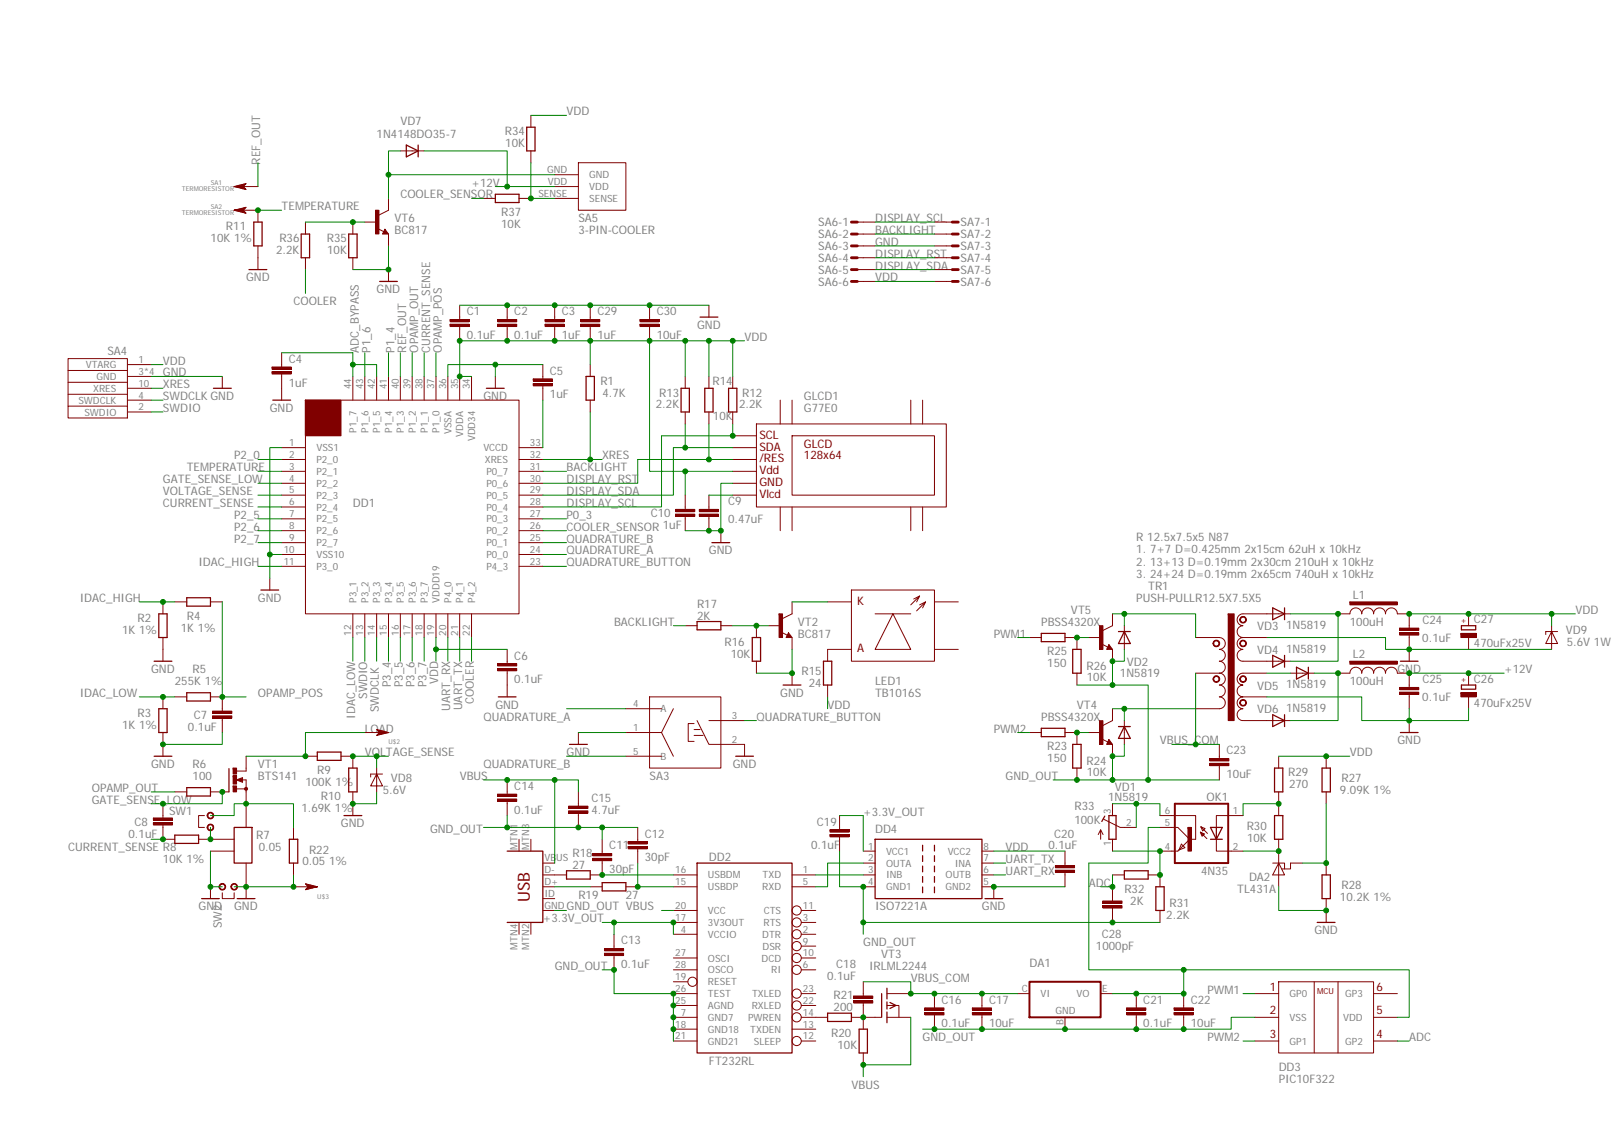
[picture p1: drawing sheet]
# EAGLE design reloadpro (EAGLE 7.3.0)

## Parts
C1  0.1uF  C-EUC0603  [C0603]
C2  0.1uF  C-EUC0603  [C0603]
C3  1uF  C-EUC0603  [C0603]
C4  1uF  C-EUC0603  [C0603]
C5  1uF  C-EUC0603  [C0603]
C6  0.1uF  C-EUC0603  [C0603]
C7  0.1uF  C-EUC0603  [C0603]
C8  0.1uF  C-EUC0603  [C0603]
C9  0.47uF  C-EUC1206  [C1206]
C10  1uF  C-EUC0603  [C0603]
C11  30pF  C-EUC0603  [C0603]
C12  30pF  C-EUC0603  [C0603]
C13  0.1uF  C-EUC0603  [C0603]
C14  0.1uF  C-EUC0603  [C0603]
C15  4.7uF  C-EUC0805  [C0805]
C16  0.1uF  C-EUC0603  [C0603]
C17  10uF  C-EUC1206  [C1206]
C18  0.1uF  C-EUC0603  [C0603]
C19  0.1uF  C-EUC0603  [C0603]
C20  0.1uF  C-EUC0603  [C0603]
C21  0.1uF  C-EUC0603  [C0603]
C22  10uF  C-EUC1206  [C1206]
C23  10uF  C-EUC1206  [C1206]
C24  0.1uF  C-EUC0603  [C0603]
C25  0.1uF  C-EUC0805  [C0805]
C26  470uFx25V  CPOL-EUE3.5-8  [E3,5-8]
C27  470uFx25V  CPOL-EUE3.5-8  [E3,5-8]
C28  1000pF  C-EUC0805  [C0805]
C29  1uF  C-EUC0603  [C0603]
C30  10uF  C-EUC0805  [C0805]
DA1  78GOR  [TO92-EBC]
DA2  TL431A  TL431TO92  [TO92-EBC]
DD1  CY8C4245-AXITQFP44  [TQFP44]
DD2  FT232RL  FT232RLSSOP  [SSOP28DB]
DD3  PIC10F322  PIC10F20XSOT23-6  [SOT23-6]
DD4  ISO7221A  [SO-08]
GLCD1  G77E0  [G77E0]
L1  100uH  INDUCTORLGA0410_HOME  [LGA0410]
L2  100uH  INDUCTORLGA0410_HOME  [LGA0410]
LED1  TB1016S  [TB1016S]
OK1  4N35  [DIL06]
R1  4.7K  R-EU_R0603  [R0603]
R2  1K 1%  R-EU_R0603  [R0603]
R3  1K 1%  R-EU_R0603  [R0603]
R4  1K 1%  R-EU_R0603  [R0603]
R5  255K 1%  R-EU_R0805  [R0805]
R6  100  R-EU_R0805  [R0805]
R7  0.05  SR10SR10  [SR10]
R8  10K 1%  R-EU_R0603  [R0603]
R9  100K 1%  R-EU_R0603  [R0603]
R10  1.69K 1%  R-EU_R0805  [R0805]
R11  10K 1%  R-EU_R0603  [R0603]
R12  2.2K  R-EU_R0603  [R0603]
R13  2.2K  R-EU_R0603  [R0603]
R14  10K  R-EU_R0603  [R0603]
R15  24  R-EU_R1206  [R1206]
R16  10K  R-EU_R0603  [R0603]
R17  2K  R-EU_R0603  [R0603]
R18  27  R-EU_R0805  [R0805]
R19  27  R-EU_R0805  [R0805]
R20  10K  R-EU_R0603  [R0603]
R21  200  R-EU_R0603  [R0603]
R22  0.05 1%  R-EU_R2512  [R2512]
R23  150  R-EU_R0805  [R0805]
R24  10K  R-EU_R0603  [R0603]
R25  150  R-EU_R0805  [R0805]
R26  10K  R-EU_R0603  [R0603]
R27  9.09K 1%  R-EU_R0805  [R0805]
R28  10.2K 1%  R-EU_R0805  [R0805]
R29  270  R-EU_R0805  [R0805]
R30  10K  R-EU_R0603  [R0603]
R31  2.2K  R-EU_R0603  [R0603]
R32  2K  R-EU_R0603  [R0603]
R33  100K  R-TRIMM3296H  [RTRIM3296H]
R34  10K  R-EU_R0603  [R0603]
R35  10K  R-EU_R0603  [R0603]
R36  2.2K  R-EU_R0603  [R0603]
R37  10K  R-EU_R0603  [R0603]
SA1  TERMORESISTOR  1-PINHOME  [1-PIN_HOME]
SA2  TERMORESISTOR  1-PINHOME  [1-PIN_HOME]
SA3  PEC16IDC  [PEC16-IDC]
SA4  SWDSMD  [IDC10_1.27SMD]
SA5  3-PIN-COOLER  [3-PIN-COOLER]
SA6  MICROMATCH-6SMD  [MICROMATCH-6SMD]
SA7  MICROMATCH-6SMD  [MICROMATCH-6SMD]
SW1  2-PINDIL  [2-PIN]
SW2  2-PINDIL  [2-PIN]
TR1  PUSH-PULLR12.5X7.5X5  [R12.5X7.5X5PUSHH-PULL]
U$1  USB-MINIB-5PIN  [USB-MINIB]
U$2  1-PIN2_54  [1_PIN_2_54]
U$3  1-PIN2_54  [1_PIN_2_54]
VD1  1N5819  SM5819DO41-10  [DO41-10]
VD2  1N5819  SM5819DO41-10  [DO41-10]
VD3  1N5819  SM5819DO41-10  [DO41-10]
VD4  1N5819  SM5819DO41-10  [DO41-10]
VD5  1N5819  SM5819DO41-10  [DO41-10]
VD6  1N5819  SM5819DO41-10  [DO41-10]
VD7  1N4148DO35-7  [DO35-7]
VD8  5.6V  STABILITRONSMD  [STABILITRON]
VD9  5.6V 1W  STABILITRONDO35-10  [DO35-10]
VT1  BTS141  [TO220BV]
VT2  BC817  BC817-16LT1-NPN-SOT23-BEC  [SOT23-BEC]
VT3  IRLML2244  P-MOSFETSOT23  [SOT23]
VT4  PBSS4320X  -NPN-SOT89-BCE  [SOT89-BCE]
VT5  PBSS4320X  -NPN-SOT89-BCE  [SOT89-BCE]
VT6  BC817  BC817-16LT1-NPN-SOT23-BEC  [SOT23-BEC]

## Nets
+3.3V_OUT: C13.1 C19.1 DD2.4(VCCIO) DD2.17(3V3OUT) DD4.1(VCC1)
+12V: C25.1 C26.+ L2.P$2(L2) SA5.VDD VD7.C
ADC: C28.1 DD3.4(GP2) R32.1
ADC_BYPASS: C4.1 DD1.42(P1_5) DD1.44(P1_7)
BACKLIGHT: DD1.31(P0_7) R17.2 SA6.2 SA7.2
COOLER: DD1.22(P4_2) R36.1
COOLER_SENSOR: DD1.26(P0_2) R37.2
CURRENT_SENSE: C8.2 DD1.6(P2_4) DD1.38(P1_1) R8.2
DISPLAY_RST: DD1.30(P0_6) GLCD1./RES R14.1 SA6.4 SA7.4
DISPLAY_SCL: DD1.28(P0_4) GLCD1.SCL R12.1 SA6.1 SA7.1
DISPLAY_SDA: DD1.29(P0_5) GLCD1.SDA R13.1 SA6.5 SA7.5
GATE_SENSE_LOW: C8.1 DD1.4(P2_2) R6.1 VT1.G
GND: C1.1 C2.1 C3.1 C4.2 C5.1 C6.2 C7.2 C9.2 C10.2 C20.2 C24.2 C25.2 C26.- C27.- C29.1 C30.1 DA2.B(A) DD1.1(VSS1) DD1.10(VSS10) DD1.36(VSSA) DD4.5(GND2) GLCD1.GND R2.1 R3.1 R7.1 R7.2 R10.2 R11.1 R16.1 R22.2 R28.2 R35.1 SA3.1(C) SA3.2(B2) SA4.3(GND) SA4.5(GND) SA4.7(GND) SA4.9(GND) SA6.3 SA7.3 SW2.1 SW2.2 TR1.W2-COM TR1.W2-COM1(W2-COM) TR1.W3-COM TR1.W3-COM1(W3-COM) U$3.P$1(S) VD8.A VD9.A VT2.E VT6.E
GND_OUT: C11.1 C12.1 C13.2 C14.2 C15.2 C16.2 C17.2 C19.2 C21.2 C22.2 C23.2 C28.2 DA1.B(GND) DD2.7(GND7) DD2.18(GND18) DD2.21(GND21) DD2.25(AGND) DD2.26(TEST) DD3.2(VSS) DD4.4(GND1) R24.1 R26.1 R31.2 U$1.GND VD1.A VD2.A VT4.E VT5.E
IDAC_HIGH: DD1.11(P3_0) R2.2 R4.2
IDAC_LOW: DD1.12(P3_1) R3.2 R5.2
LOAD: R9.2 U$2.P$1(S) VT1.D
N$1: C5.2 DD1.33(VCCD)
N$2: R7.4 R22.1 SW1.2 VT1.S
N$3: R7.3 R8.1 SW1.1
N$4: LED1.A R15.1
N$5: LED1.K VT2.C
N$6: R16.2 R17.1 VT2.B
N$7: R18.1 U$1.D-
N$8: C11.2 DD2.16(USBDM) R18.2
N$9: C9.1 GLCD1.VLCD
N$10: R19.1 U$1.D+
N$11: C12.2 DD2.15(USBDP) R19.2
N$12: DD2.1(TXD) DD4.3(INB)
N$13: DD2.5(RXD) DD4.2(OUTA)
N$15: DD2.14(PWREN) R21.2
N$16: C18.1 R20.2 R21.1 VT3.1(G)
N$17: C21.1 C22.1 DA1.E(VO) DD3.5(VDD) OK1.5(COL)
N$18: R23.2 R24.2 VT4.B
N$19: R34.1 R37.1 SA5.SENSE
N$21: R25.2 R26.2 VT5.B
N$22: TR1.W2-1 VD3.A
N$23: TR1.W2-2 VD4.A
N$24: TR1.W3-2 VD6.A
N$25: TR1.W3-1 VD5.A
N$26: L1.P$1(L1) VD3.C VD4.C
N$27: L2.P$1(L1) VD5.C VD6.C
N$28: DA2.E(REF) R27.2 R28.1
N$29: OK1.1(A) R29.2 R30.1
N$30: DA2.C OK1.2(C) R30.2
N$31: OK1.4(EMI) R31.1 R32.2 R33.1(E)
N$32: OK1.6(BAS) R33.2(S) R33.3(A)
N$33: R35.2 R36.2 VT6.B
N$34: SA5.GND VD7.A VT6.C
OPAMP_OUT: DD1.39(P1_2) R6.2
OPAMP_POS: C7.1 DD1.37(P1_0) R4.1 R5.1
P0_3: DD1.27(P0_3)
P1_4: DD1.41(P1_4)
P1_6: DD1.43(P1_6)
P2_0: DD1.2(P2_0)
P2_5: DD1.7(P2_5)
P2_6: DD1.8(P2_6)
P2_7: DD1.9(P2_7)
P3_4: DD1.15(P3_4)
P3_5: DD1.16(P3_5)
P3_6: DD1.17(P3_6)
P3_7: DD1.18(P3_7)
PWM1: DD3.1(GP0) R25.1
PWM1PWR: TR1.W1-1 VD2.C VT5.C
PWM2: DD3.3(GP1) R23.1
PWM2PWR: TR1.W1-2 VD1.C VT4.C
QUADRATURE_A: DD1.24(P0_0) SA3.4(A)
QUADRATURE_B: DD1.25(P0_1) SA3.5(B)
QUADRATURE_BUTTON: DD1.23(P4_3) SA3.3(B1)
REF_OUT: DD1.40(P1_3) SA1.P$1(S)
SWDCLK: DD1.14(P3_3) SA4.4(SWDCLK)
SWDIO: DD1.13(P3_2) SA4.2(SWDIO)
TEMPERATURE: DD1.3(P2_1) R11.2 SA2.P$1(S)
UART_RX: DD1.20(P4_0) DD4.6(OUTB)
UART_TX: DD1.21(P4_1) DD4.7(INA)
VBUS: C14.1 C15.1 DD2.20(VCC) R20.1 U$1.VBUS VT3.2(S)
VBUS_COM: C16.1 C17.1 C18.2 C23.1 DA1.C(VI) TR1.W1-COM TR1.W1-COM1(W1-COM) VT3.3(D)
VDD: C1.2 C2.2 C3.2 C6.1 C10.1 C20.1 C24.1 C27.+ C29.2 C30.2 DD1.19(VDDD19) DD1.34(VDD34) DD1.35(VDDA) DD4.8(VCC2) GLCD1.VDD L1.P$2(L2) R1.2 R12.2 R13.2 R14.2 R15.2 R27.1 R29.1 R34.2 SA4.1(VTARG) SA6.6 SA7.6 VD9.C
VOLTAGE_SENSE: DD1.5(P2_3) R9.1 R10.1 VD8.C
XRES: DD1.32(XRES) R1.1 SA4.10(XRES)
Unconnected: DD2.2(DTR) DD2.3(RTS) DD2.6(RI) DD2.9(DSR) DD2.10(DCD) DD2.11(CTS) DD2.12(SLEEP) DD2.13(TXDEN) DD2.19(RESET) DD2.22(RXLED) DD2.23(TXLED) DD2.27(OSCI) DD2.28(OSCO) DD3.6(GP3) GLCD1.NC1 GLCD1.NC2 GLCD1.NC3 GLCD1.NC4 GLCD1.NC5 GLCD1.NC6 GLCD1.NC7 GLCD1.NC8 LED1.NC1 LED1.NC2 U$1.ID U$1.MTN1(MTN2) U$1.MTN2(MTN3) U$1.MTN3(MTN1) U$1.MTN4

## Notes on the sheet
- R 12.5x7.5x5 N87
  1. 7+7 D=0.425mm 2x15cm 62uH x 10kHz
  2. 13+13 D=0.19mm 2x30cm 210uH x 10kHz
  3. 24+24 D=0.19mm 2x65cm 740uH x 10kHz
